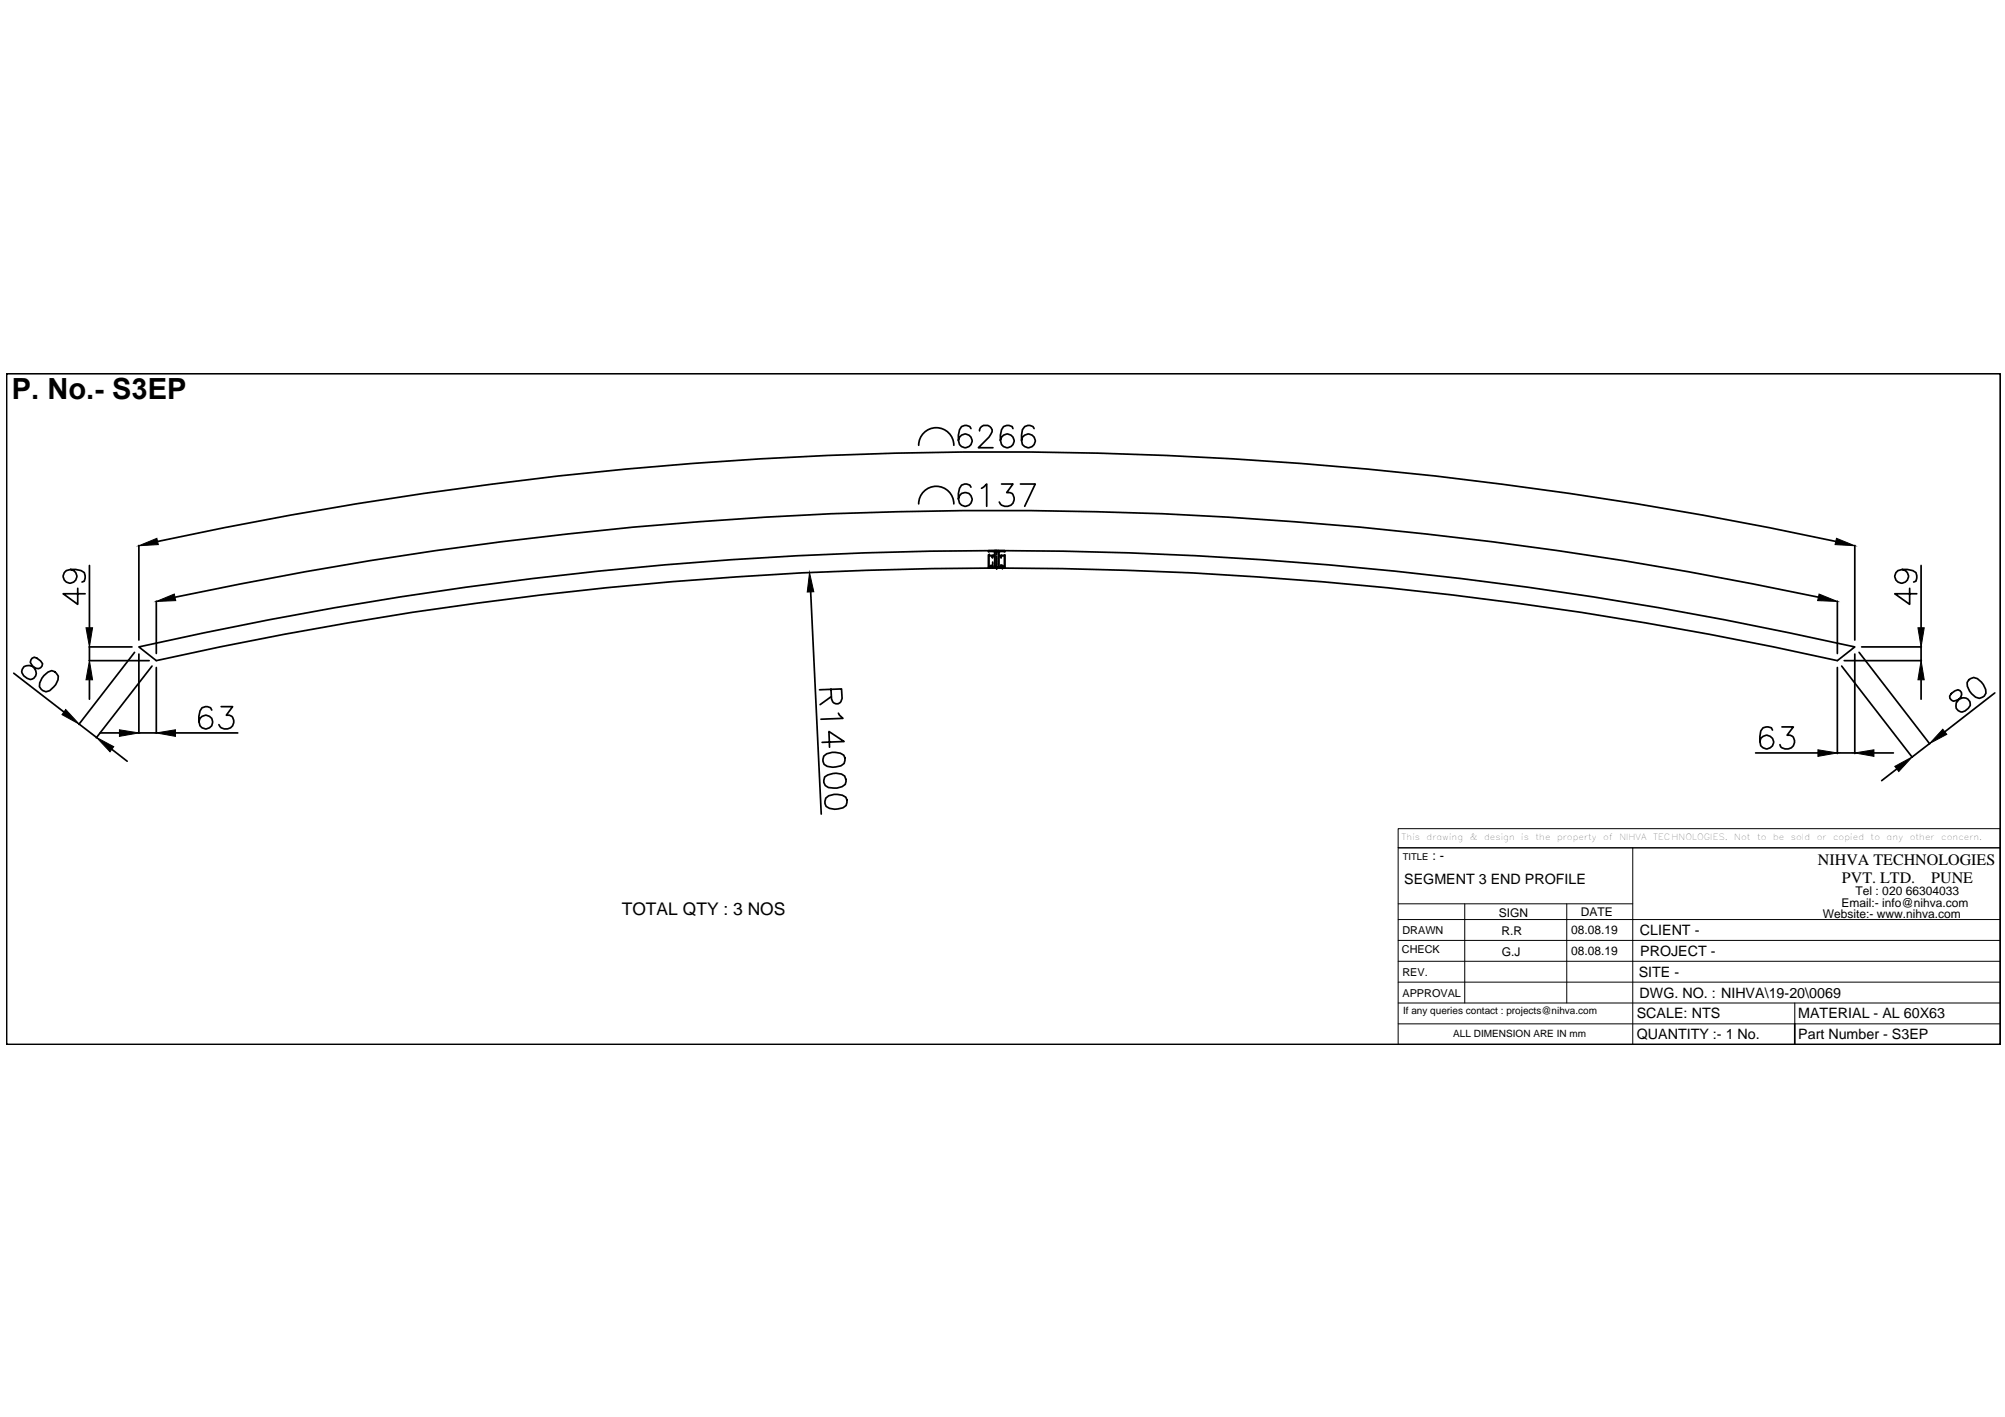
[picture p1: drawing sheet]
<svg xmlns="http://www.w3.org/2000/svg" width="297mm" height="210mm" viewBox="0 0 297 210" stroke-linecap="round" stroke-linejoin="round" font-family="sans-serif">
<!-- layer: 0 -->
<g fill="none" stroke="#000" stroke-width=".25">
<path d="M1 55.4h295.3v99.3h-295.3zM136.1 74.6a2.6 2.6 0 0 1 2.6-2.6 2.6 2.6 0 0 1 2.6 2.6M136.1 66a2.6 2.6 0 0 1 2.6-2.6 2.6 2.6 0 0 1 2.6 2.6M143.8 72.2a.95 .95 0 0 0-1.3-.3 2.91 2.91 0 0 0-.3 2.6 1.02 1.02 0 0 0 1.6 .1 1.02 1.02 0 0 0-.4-1.6 1.02 1.02 0 0 0-1.4 .9M143.8 63.5a.95 .95 0 0 0-1.3-.3 2.95 2.95 0 0 0-.3 2.7 1.02 1.02 0 0 0 1.6 0 1.02 1.02 0 0 0-.4-1.6 1.02 1.02 0 0 0-1.4 .9M145.1 63.8a.8 .8 0 0 1 .6-.8h.6a.84 .84 0 0 1 .5 1.3l-.3 .5-1.6 1.5h2.2M145.4 72.3l.8-.6v3.3M148.4 71.7h1.7l-1 1.3h.5a1.06 1.06 0 0 1 .7 1.1 1.06 1.06 0 0 1-1 .9 1.03 1.03 0 0 1-1.3-.6M150.1 63.5l-.2-.3a1.04 1.04 0 0 0-1.5 .5l-.2 .8v.7l.2 .7a1.02 1.02 0 0 0 1.6 0 1.02 1.02 0 0 0-.4-1.6 1.02 1.02 0 0 0-1.4 .9M151.2 71.7h2.2l-1.6 3.3M153.2 63.5a.95 .95 0 0 0-1.4-.3l-.3 .5-.2 .8 .2 1.4a1.02 1.02 0 0 0 1.6 .1 1.02 1.02 0 0 0-.3-1.6 1.02 1.02 0 0 0-1.5 .8M2 99.7l7.5 5.8"/>
<path d="M4.7 97.5l-.2 .6 .2 .3a1.61 1.61 0 0 1 .6 1.7 .85 .85 0 0 1-1.3 .4l-.5-.4a.95 .95 0 0 1 0-1.3 .95 .95 0 0 1 1.3-.1l.6 .3a.7 .7 0 0 0 .9-.7l-.3-.4-.5-.4-.4-.1zM10.5 84.4a1.02 1.02 0 0 1 .8 1.3 1.02 1.02 0 0 1-1.6 .5 1.02 1.02 0 0 1 .1-1.7 2.95 2.95 0 0 1 2.7 .3l.1 .8-.1 .5-.4 .1M11.5 87.2v2.3l-2.1-1.5h3.2M13.2 97.9h8.9M13.2 95.8h6.4M13.3 83.8v9.2M13.3 95.8v2.1M19.9 96.6l-8.2 10.7M20.6 80.8v14M20.6 96.9v11.7M22.5 98.7l-8.2 10.6M23.2 89.1v7.7"/>
<path d="M23.2 98.9v9.7M23.4 80.2a588.8 588.8 0 0 1 248.6 0M26 88.5a583.1 583.1 0 0 1 243.4 0M120.1 87.7l1.6 32.9M146.4 84l.1 .1M146.4 82.2v1.9M146.5 82.2h.1M146.5 81.6l-.1 .1M146.5 81.7h.1M146.5 84.1h.2M146.5 81.6h2.3M146.5 82.4v1.6"/>
<path d="M146.6 81.7h.8M146.6 82.2h.1M146.6 82.4h.1M146.6 82.3h.4M146.6 82.3h.7M146.6 84h.1M146.7 84.1a.12 .12 0 0 1 .1-.2 .12 .12 0 0 1 .1 0l.1 .2M146.8 83.8l-.2 .2M146.9 83.8h.2M147 84.1h1.3M147 82.4v.2M147 81.7h.1"/>
<path d="M147 82.6h.1M147.1 84h.1M147.1 82.4v.2M147.1 83.8v.2M147.1 82.4h.1M147.1 82.3h.2M147.1 84h.2M147.3 82.2h.1M147.3 82.4h.1M147.4 81.7h.1M147.4 81.7v.5M147.4 82.4v1.6"/>
<path d="M147.4 84h.1M147.4 81.7v2.3M147.4 81.7h.5v2.3h-.5M147.9 84h.1M147.9 81.7h.1M148 82.4v1.6h.2M148 82.3h.3M148 82.3h.8M148.2 84h.1M148.3 82.4v.2M148.3 83.8v.2M148.3 83.8h.1"/>
<path d="M148.3 82.6h.1M148.3 83.8h.2M148.4 84l-.1 .1M148.4 82.4h.1M148.4 82.3h.4M148.4 84v-.1h.2v.2M148.5 83.8l.2 .2M148.6 84.1h.2M148.8 81.6h.1M148.8 82.4v1.6h-.1M148.8 81.7h-.8v.5M148.8 82.2h.1"/>
<path d="M148.8 84v.1M148.8 82.2l.1 1.9M148.9 81.6l-.1 .1M272.2 89.1v7.7M272.2 98.9v12.7M272.8 98.7l10.5 13.5M273.2 97.9h11.4M274.8 80.8v14M274.8 96.9v14.7M275.4 96.6l10.5 13.6M275.8 95.8h8.8M281.8 84.4a1.02 1.02 0 0 1 .9 1.3 1.02 1.02 0 0 1-1.6 .5 1.02 1.02 0 0 1 .1-1.7 2.95 2.95 0 0 1 2.6 .3l.2 .8-.2 .5-.3 .1"/>
<path d="M282.9 87.2v2.3l-2.2-1.5h3.3M284.6 83.8v9.2M284.6 95.8v2.1M6.5 100.1l.6-.5a.99 .99 0 0 1 1.2 0 .99 .99 0 0 1 .3 1.1 2.78 2.78 0 0 1-1.8 1.8 1.06 1.06 0 0 1-.9-1.3zM11.7 107.3l2.6 1.9M13.3 100.7v2.9M14.8 108.6h2.9M16.6 111l2.2 1.8M20.6 108.6h2.6M26 108.6h9.2M31.4 105.2a.93 .93 0 0 0-.9-.5 .93 .93 0 0 0-.9 .6l-.1 .8v.8l.1 .6a1.02 1.02 0 0 0 1.7 .1 1.02 1.02 0 0 0-.4-1.6 1.02 1.02 0 0 0-1.4 .9M32.8 104.7h1.7l-1 1.2a1.02 1.02 0 0 1 1.2 1 1.02 1.02 0 0 1-1 1.1 1.03 1.03 0 0 1-1.3-.7"/>
<path d="M121.8 110l3.3-.2-2.3-1.4 .1 2.3M122 112a2.42 2.42 0 0 1 3-.1 1.08 1.08 0 0 1-.4 1.5 2.65 2.65 0 0 1-2.5-.2l-.2-.4zM122.2 115.1a2.59 2.59 0 0 1 2.9-.1 1.02 1.02 0 0 1-.3 1.5 2.81 2.81 0 0 1-2.5-.1l-.3-.5zM122.3 118.2a2.42 2.42 0 0 1 3-.1 1.08 1.08 0 0 1-.4 1.6 2.65 2.65 0 0 1-2.5-.2l-.2-.5zM123.1 102.1l.1 1.4a.78 .78 0 0 0 1.3 .6l.3-.7-.1-1.3-3.3 .1M123.1 103.2l-1.6 1.2M124.2 105.6l.7 .8-3.3 .1M260.1 111.5h9.2M262.6 108.1l-.2-.3a1.14 1.14 0 0 0-1.5 .5l-.2 .8 .2 1.4a1.02 1.02 0 0 0 1.6 .2 1.02 1.02 0 0 0-.3-1.7 1.02 1.02 0 0 0-1.5 .8M264 107.7h1.7l-.9 1.2a1.02 1.02 0 0 1 1.1 .9 1.02 1.02 0 0 1-1 1.1 .94 .94 0 0 1-1.2-.6M272.2 111.5h2.6M277.6 111.5h2.9"/>
<path d="M281 113.9l-2.2 1.7M284.6 100.7v2.9M285.9 110.1l-2.6 2M289.1 102.7l-.3 .4a.65 .65 0 0 0 .9 .7l.6-.3a.95 .95 0 0 1 1.3 .1 .95 .95 0 0 1 0 1.3l-.5 .4a.93 .93 0 0 1-1.2-.3 .93 .93 0 0 1 .2-1.3l.4-.5a.66 .66 0 0 0-.4-1l-.5 .1zM291.7 100.7l.7-.3a2.45 2.45 0 0 1 1.8 2.3 1.08 1.08 0 0 1-1.5 .6 2.64 2.64 0 0 1-1.3-2.2zM295.5 102.6l-7.4 5.8M265.9 151.7v3"/>
</g>
<path d="M207.1 122.8h89.2v31.9h-89.2v-29.1h89.2h-89.2zM207.1 139.3h89.2M207.1 136.2h89.2M207.1 133.9h34.8M217 133.9v14.7M232.1 133.9v14.7M241.9 125.6v29.1M207.1 145.5h89.2M207.1 142.4h89.2M207.1 148.6h89.2M207.1 151.7h89.2M265.9 148.6v3.1" fill="none" stroke="#000" stroke-width=".15"/>
<!-- layer: 1 -->
<g fill="none" stroke="#000" stroke-width=".25">
<path d="M146.8 84h.1M146.9 83.9v.2M147.1 83.3v.1M147.1 83.5h.1M147.1 83.6v.2M147.7 81.5v.3M147.7 81.8v.1M147.7 81.9v.3M147.7 82.4v.3M147.7 82.7h.1M147.7 82.8v.3M147.7 83.1v.1"/>
<path d="M147.7 83.3v.2M147.7 83.6h.1M147.7 83.6v.3M147.7 84h.1M147.7 84.1v.2M148.4 84.1l.1-.1 .1 .1M148.4 84h.2M148.5 83.9v.4"/>
</g>
<!-- layer: SEGMENT PROFILE 1 -->
<path d="M20.6 95.8a573.4 573.4 0 0 1 254.2 0l-2.6 2.1a572.1 572.1 0 0 0-249 0z" fill="none" stroke="#000" stroke-width=".25"/>
<!-- layer: 0 -->
<g fill="#000" stroke="#000" stroke-width=".15">
<path d="M272.1 79.7l2.7 1.1-2.9-.1zM12.7 93h1l-.4 2.8zM20.6 80.8l2.6-1.1 .3 1zM23.2 89.1l2.6-1.1 .2 1zM119.9 84.8l.7 2.9h-1zM269.5 88l2.7 1.1-2.9-.1zM284.1 93h1l-.5 2.8zM9.7 105.1l2 2.2-2.5-1.4zM13.3 97.9l.4 2.8h-1zM14.3 109.2l2.5 1.4-.5 .8zM17.7 108.1l2.9 .5-2.9 .5zM23.2 108.6l2.8-.5v1z"/>
<path d="M269.3 111.1l2.9 .4-2.9 .5zM274.8 111.5l2.8-.4v.9zM280.7 113.5l2.6-1.4-2 2.2zM284.6 97.9l.5 2.8h-1zM287.8 108l.6 .8-2.5 1.3z"/>
</g>
<text font-size="4.3" x="1.7" y="59.1">P. No.- S3EP</text>
<text font-size="2.6" x="92.1" y="135.6">TOTAL QTY : 3 NOS</text>
<g font-size="2.4">
<text x="269.3" y="128.1">NIHVA TECHNOLOGIES</text>
<text x="272.9" y="130.8">PVT. LTD.</text>
<text x="286.1" y="130.8">PUNE</text>
</g>
<g font-size="2.1">
<text x="208" y="130.9">SEGMENT 3 END PROFILE</text>
<text x="243" y="138.5">CLIENT -</text>
<text x="243" y="141.6">PROJECT -</text>
<text x="242.8" y="144.7">SITE -</text>
<text x="242.9" y="147.8">DWG. NO. : NIHVA\19-20\0069</text>
<text x="242.5" y="150.9">SCALE: NTS</text>
<text x="242.5" y="154">QUANTITY :- 1 No.</text>
<text x="266.4" y="150.8">MATERIAL - AL 60X63</text>
<text x="266.4" y="154">Part Number - S3EP</text>
</g>
<text font-size="1.9" x="212.2" y="127.4">: -</text>
<g font-size="1.8">
<text x="222" y="135.8">SIGN</text>
<text x="234.2" y="135.7">DATE</text>
<text x="270" y="136">Website:- www.nihva.com</text>
<text x="272.8" y="134.4">Email:- info@nihva.com</text>
<text x="274.9" y="132.6">Tel : 020 66304033</text>
<text x="222.5" y="138.5">R.R</text>
<text x="222.5" y="141.6">G.J</text>
<text x="232.7" y="138.4">08.08.19</text>
<text x="232.7" y="141.5">08.08.19</text>
</g>
<g font-size="1.6">
<text x="207.7" y="141.2">CHECK</text>
<text x="207.8" y="138.4">DRAWN</text>
<text x="207.8" y="144.6">REV.</text>
<text x="207.8" y="147.7">APPROVAL</text>
</g>
<g font-size="1.5">
<text x="207.9" y="150.1">If any queries contact : projects@nihva.com</text>
<text x="215.3" y="153.7">ALL DIMENSION ARE IN mm</text>
</g>
<text font-size="1.4" x="207.8" y="127.4">TITLE</text>
<g font-size="1.3">
<text x="207.6" y="124.5">This</text>
<text x="211.3" y="124.5">drawing</text>
<text x="217.7" y="124.5">&amp;</text>
<text x="219.9" y="124.5">design</text>
<text x="225.4" y="124.5">is</text>
<text x="227.5" y="124.5">the</text>
<text x="230.7" y="124.5">property</text>
<text x="237.5" y="124.5">of</text>
<text x="239.9" y="124.5">NIHVA</text>
<text x="244.9" y="124.5">TECHNOLOGIES.</text>
<text x="256.9" y="124.5">Not</text>
<text x="260.3" y="124.5">to</text>
<text x="262.7" y="124.5">be</text>
<text x="265.3" y="124.5">sold</text>
<text x="269.2" y="124.5">or</text>
<text x="271.6" y="124.5">copied</text>
<text x="277.1" y="124.5">to</text>
<text x="279.5" y="124.5">any</text>
<text x="282.9" y="124.5">other</text>
<text x="287.6" y="124.5">concern.</text>
</g>
</svg>
